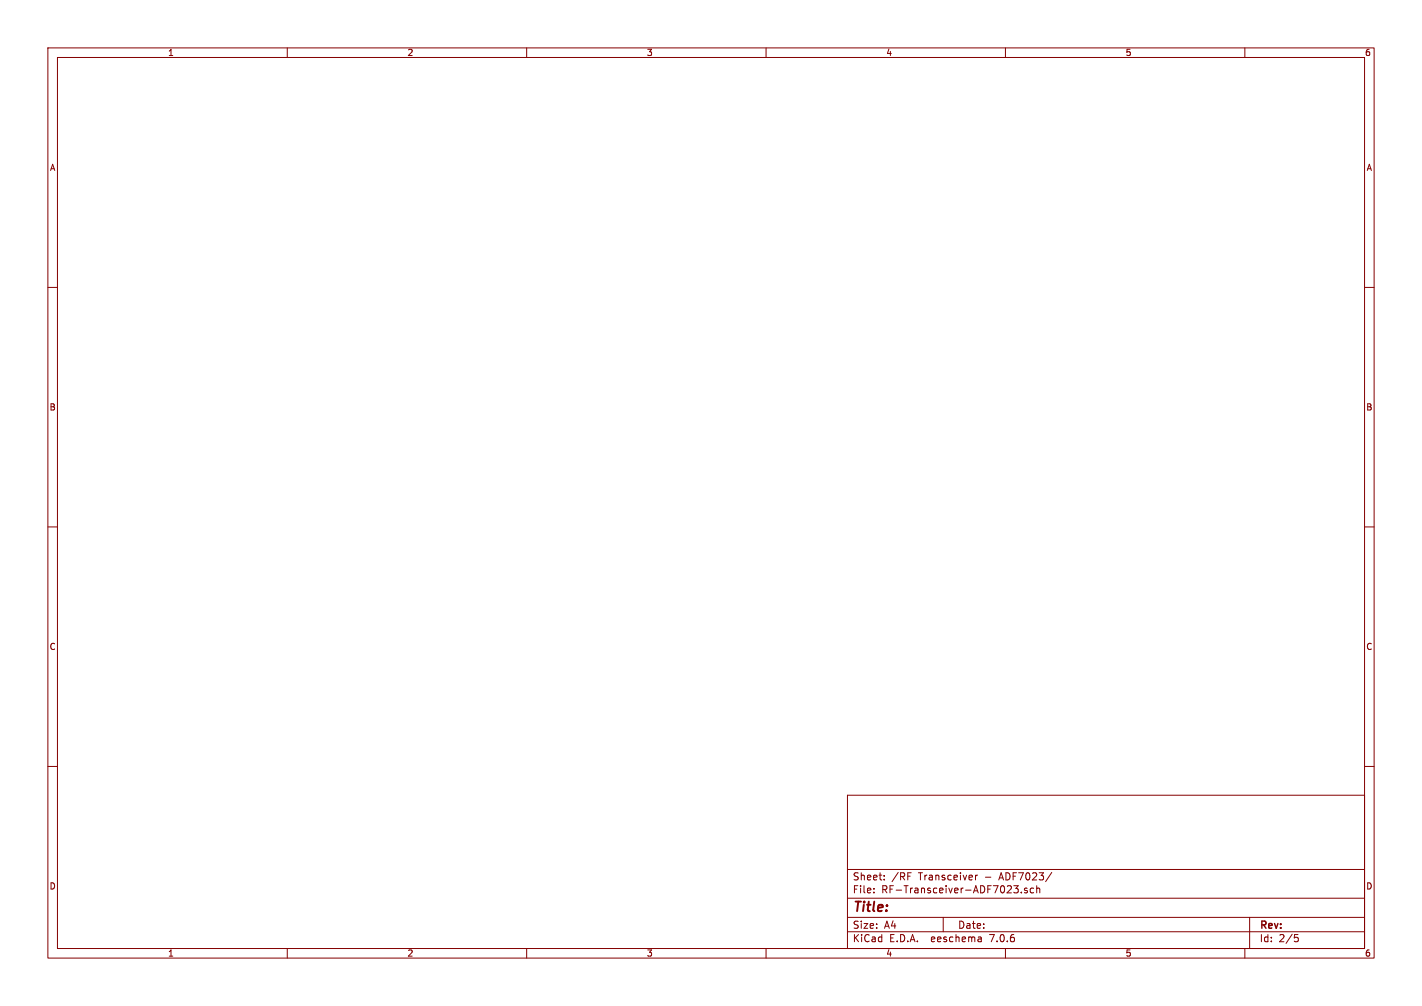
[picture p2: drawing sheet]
<svg xmlns="http://www.w3.org/2000/svg" width="297mm" height="210mm" viewBox="0 0 297 210" stroke-linecap="round" stroke-linejoin="round" font-family="sans-serif">
<g fill="none" stroke="#840000" stroke-width=".21">
<path d="M10 10h277v190h-277zM12 12h273v186h-273zM60 10v2M110 10v2M160 10v2M210 10v2M260 10v2M10 60h2M285 60h2M10 110h2M285 110h2M10 160h2"/>
<path d="M285 160h2M177 166h108v32h-108zM60 198v2M110 198v2M160 198v2M177 194.5h108M177 191.5h108M177 187.5h108M177 181.5h108M182.5 186.3v.1M182.5 185.5v.1M184.7 183.6v.1"/>
<path d="M184.7 182.8v.1M189.6 182.2h.7M197 191.5v3M203.7 182.7v1M204.2 182.7l-.5 .3M204.9 195.7l.1 .9M205 196.5l-.2 .1M205 196h-.2M210 198v2M211.7 184.9h1l-.5 .6M212.4 185.5l.3 .3v.3l-.3 .3M213.3 186.3v.1"/>
<path d="M214.5 185.5l-.3-.1-.2 .2v.2l.5 .2v.3h-.5M215.9 185.5l-.4-.1-.3 .3 .1 .6h.6M216.5 185.5l.2-.1 .4 .1 .1 .9M216.5 184.9v1.5M219.7 182.1l-1.3 2M260 198v2M261 191.5v6.5M270.4 195.1h.7M270.5 195.7h.4l.3 .3-.2 .5-.5 .1"/>
</g>
<text font-size="2.8" fill="#840000" x="178" y="190.9">Title:</text>
<g font-size="2.1" fill="#840000">
<text x="178" y="184">Sheet:</text>
<text x="186.2" y="184">/RF</text>
<text x="191.9" y="184">Transceiver</text>
<text x="205.8" y="184">-</text>
<text x="209" y="184">ADF7023/</text>
<text x="178" y="186.7">File:</text>
<text x="184.1" y="186.7">RF-Transceiver-ADF7023.sch</text>
<text x="178" y="196.9">KiCad</text>
<text x="178" y="194.1">Size:</text>
<text x="184.7" y="194.1">A4</text>
<text x="185.7" y="196.9">E.D.A.</text>
<text x="194.6" y="196.9">eeschema</text>
<text x="200" y="194.1">Date:</text>
<text x="207" y="196.9">7.0.6</text>
<text x="263" y="194.3">Rev:</text>
<text x="263" y="196.9">Id:</text>
<text x="267.1" y="196.9">2/5</text>
</g>
<g font-size="1.8" fill="#840000">
<text x="35" y="11.9">1</text>
<text x="85" y="11.9">2</text>
<text x="135" y="11.9">3</text>
<text x="185" y="11.9">4</text>
<text x="235" y="11.9">5</text>
<text x="285" y="11.9">6</text>
<text x="10.3" y="35.9">A</text>
<text x="285.3" y="35.9">A</text>
<text x="10.3" y="85.9">B</text>
<text x="285.3" y="85.9">B</text>
<text x="10.3" y="135.9">C</text>
<text x="285.3" y="135.9">C</text>
<text x="10.3" y="185.9">D</text>
<text x="285.3" y="185.9">D</text>
<text x="35" y="199.9">1</text>
<text x="85" y="199.9">2</text>
<text x="135" y="199.9">3</text>
<text x="185" y="199.9">4</text>
<text x="235" y="199.9">5</text>
<text x="285" y="199.9">6</text>
</g>
</svg>
